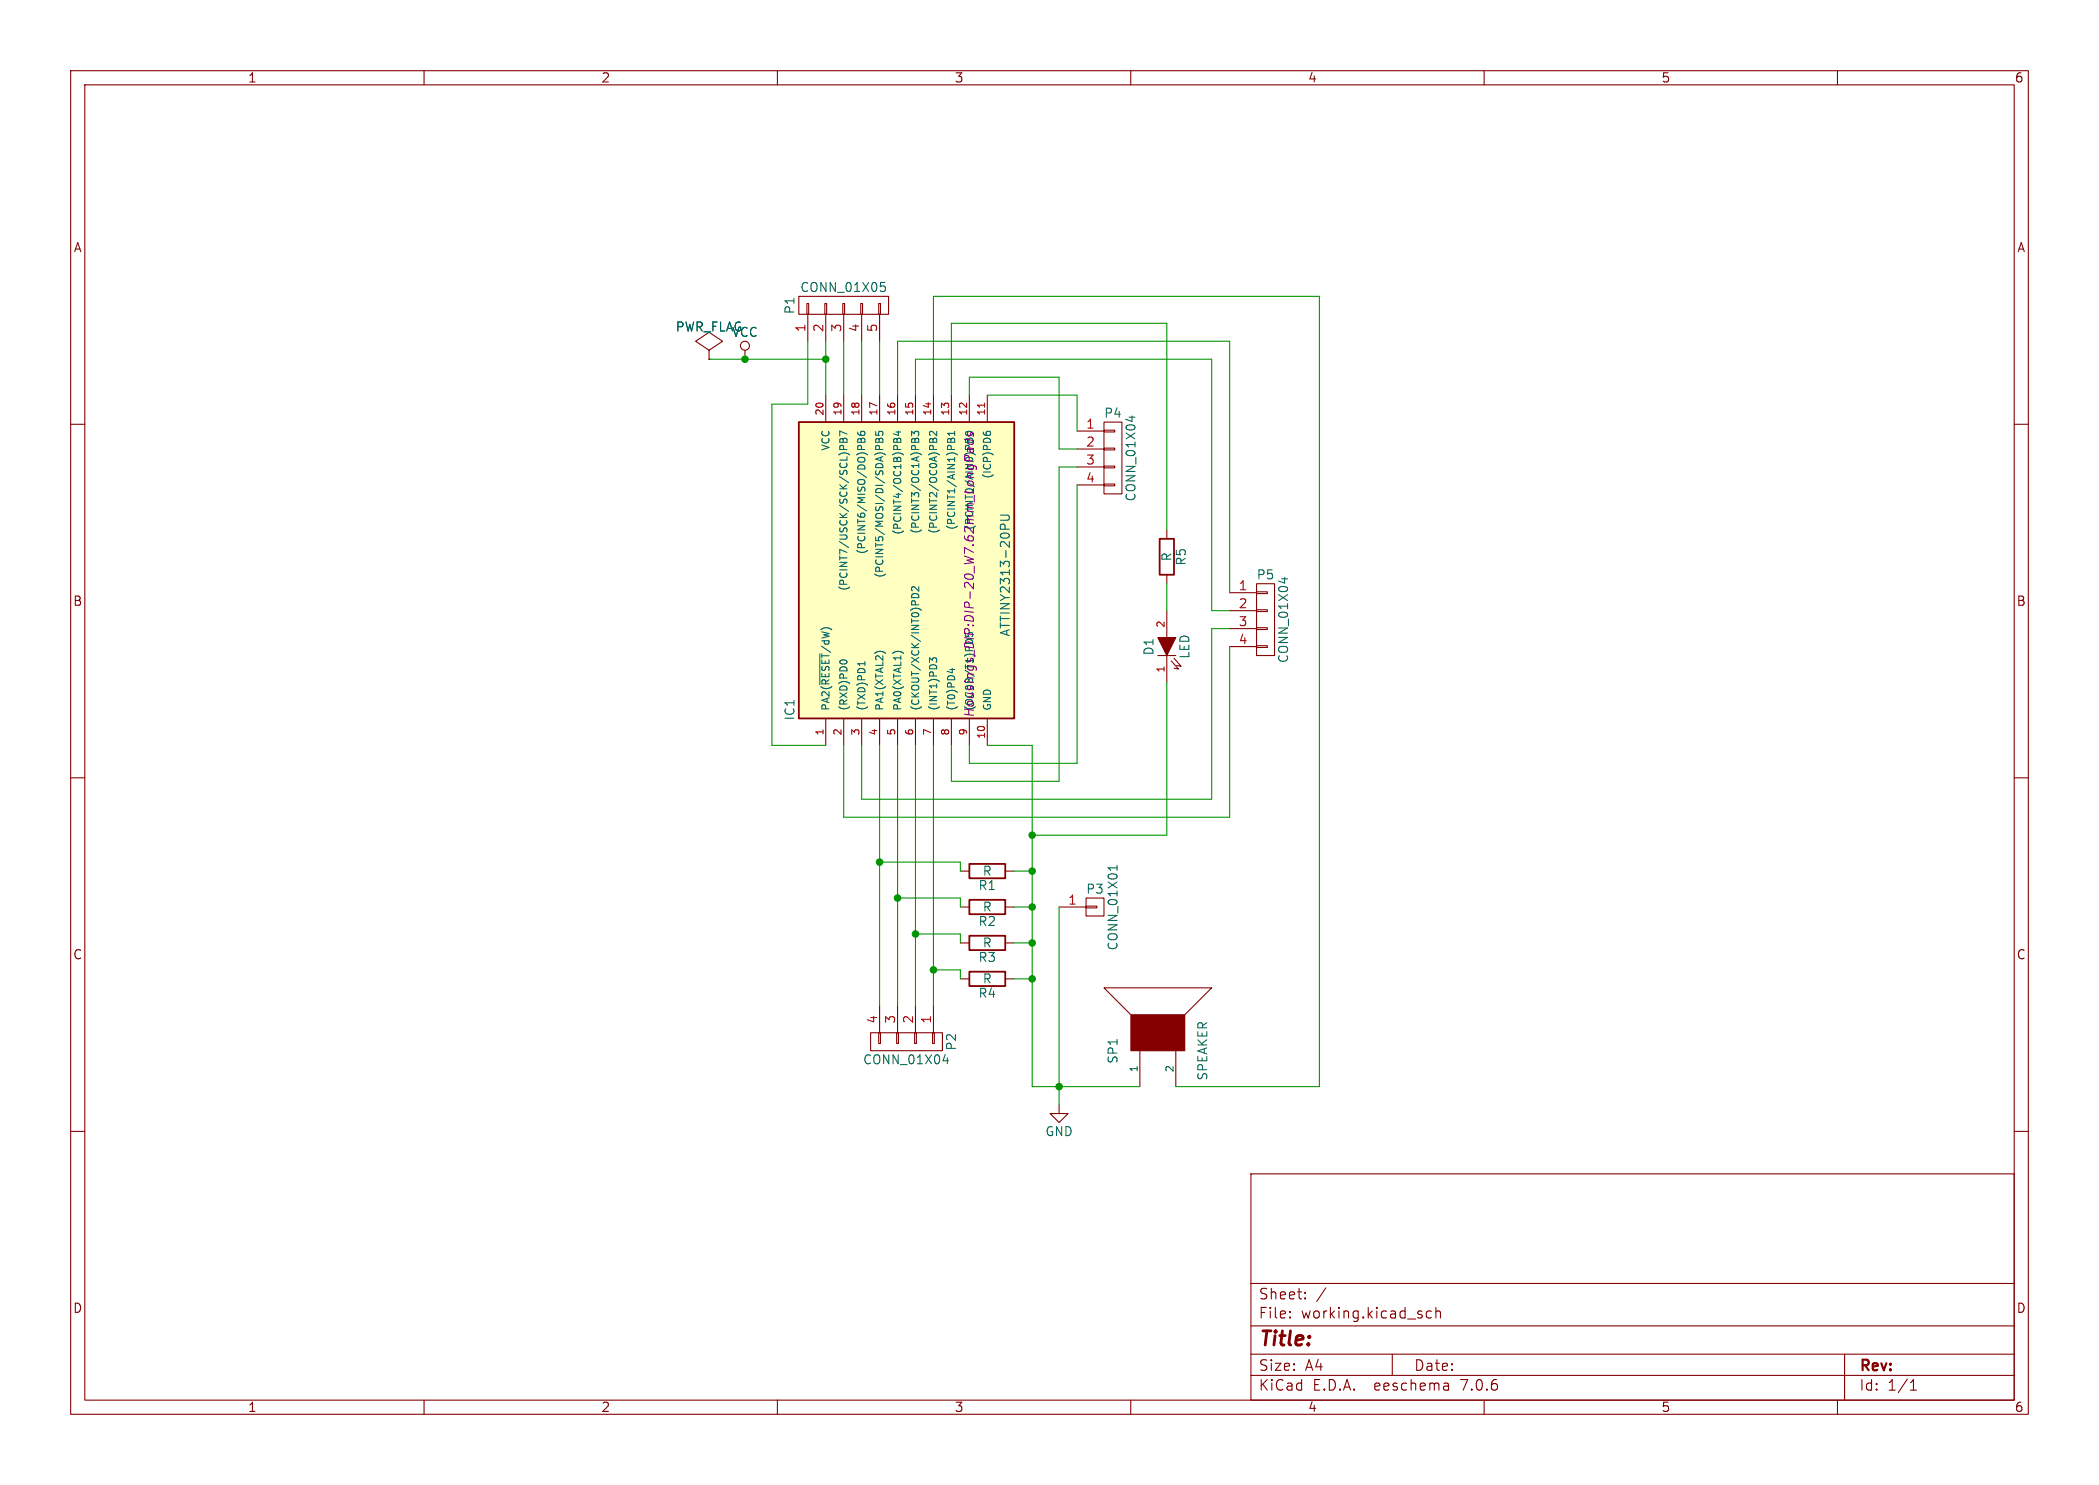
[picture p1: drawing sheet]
(kicad_sch (version 20230121) (generator eeschema)

 (paper "A4")

 (lib_symbols
  (symbol "delay_switch-rescue:ATTINY2313-20PU" (pin_names (offset 1.016)) (in_bom yes) (on_board yes)
   (property "Reference" "IC" (at -19.05 16.51 0) (effects (font (size 1.27 1.27))))
   (property "Value" "ATTINY2313-20PU" (at 0 -13.97 0) (effects (font (size 1.27 1.27))))
   (property "Footprint" "DIP20" (at 5.08 -8.89 0) (effects (font (size 1.27 1.27) italic)))
   (property "Datasheet" "" (at 5.08 -8.89 0) (effects (font (size 1.27 1.27))))
   (symbol "ATTINY2313-20PU_0_1"
    (rectangle (start 21.59 -15.24) (end -20.32 15.24) (stroke (width 0.254) (type solid)) (fill (type background))))
   (symbol "ATTINY2313-20PU_1_1"
    (pin input line (at -24.13 11.43 0) (length 3.81) (name "PA2(~{RESET}/dW)" (effects (font (size 1.016 1.016)))) (number "1" (effects (font (size 1.016 1.016)))))
    (pin power_out line (at -24.13 -11.43 0) (length 3.81) (name "GND" (effects (font (size 1.016 1.016)))) (number "10" (effects (font (size 1.016 1.016)))))
    (pin bidirectional line (at 25.4 -11.43 180) (length 3.81) (name "(ICP)PD6" (effects (font (size 1.016 1.016)))) (number "11" (effects (font (size 1.016 1.016)))))
    (pin bidirectional line (at 25.4 -8.89 180) (length 3.81) (name "(PCINT0/AIN0)PB0" (effects (font (size 1.016 1.016)))) (number "12" (effects (font (size 1.016 1.016)))))
    (pin bidirectional line (at 25.4 -6.35 180) (length 3.81) (name "(PCINT1/AIN1)PB1" (effects (font (size 1.016 1.016)))) (number "13" (effects (font (size 1.016 1.016)))))
    (pin bidirectional line (at 25.4 -3.81 180) (length 3.81) (name "(PCINT2/OC0A)PB2" (effects (font (size 1.016 1.016)))) (number "14" (effects (font (size 1.016 1.016)))))
    (pin bidirectional line (at 25.4 -1.27 180) (length 3.81) (name "(PCINT3/OC1A)PB3" (effects (font (size 1.016 1.016)))) (number "15" (effects (font (size 1.016 1.016)))))
    (pin bidirectional line (at 25.4 1.27 180) (length 3.81) (name "(PCINT4/OC1B)PB4" (effects (font (size 1.016 1.016)))) (number "16" (effects (font (size 1.016 1.016)))))
    (pin bidirectional line (at 25.4 3.81 180) (length 3.81) (name "(PCINT5/MOSI/DI/SDA)PB5" (effects (font (size 1.016 1.016)))) (number "17" (effects (font (size 1.016 1.016)))))
    (pin bidirectional line (at 25.4 6.35 180) (length 3.81) (name "(PCINT6/MISO/DO)PB6" (effects (font (size 1.016 1.016)))) (number "18" (effects (font (size 1.016 1.016)))))
    (pin bidirectional line (at 25.4 8.89 180) (length 3.81) (name "(PCINT7/USCK/SCK/SCL)PB7" (effects (font (size 1.016 1.016)))) (number "19" (effects (font (size 1.016 1.016)))))
    (pin bidirectional line (at -24.13 8.89 0) (length 3.81) (name "(RXD)PD0" (effects (font (size 1.016 1.016)))) (number "2" (effects (font (size 1.016 1.016)))))
    (pin power_in line (at 25.4 11.43 180) (length 3.81) (name "VCC" (effects (font (size 1.016 1.016)))) (number "20" (effects (font (size 1.016 1.016)))))
    (pin bidirectional line (at -24.13 6.35 0) (length 3.81) (name "(TXD)PD1" (effects (font (size 1.016 1.016)))) (number "3" (effects (font (size 1.016 1.016)))))
    (pin input line (at -24.13 3.81 0) (length 3.81) (name "PA1(XTAL2)" (effects (font (size 1.016 1.016)))) (number "4" (effects (font (size 1.016 1.016)))))
    (pin input line (at -24.13 1.27 0) (length 3.81) (name "PA0(XTAL1)" (effects (font (size 1.016 1.016)))) (number "5" (effects (font (size 1.016 1.016)))))
    (pin bidirectional line (at -24.13 -1.27 0) (length 3.81) (name "(CKOUT/XCK/INT0)PD2" (effects (font (size 1.016 1.016)))) (number "6" (effects (font (size 1.016 1.016)))))
    (pin bidirectional line (at -24.13 -3.81 0) (length 3.81) (name "(INT1)PD3" (effects (font (size 1.016 1.016)))) (number "7" (effects (font (size 1.016 1.016)))))
    (pin bidirectional line (at -24.13 -6.35 0) (length 3.81) (name "(T0)PD4" (effects (font (size 1.016 1.016)))) (number "8" (effects (font (size 1.016 1.016)))))
    (pin bidirectional line (at -24.13 -8.89 0) (length 3.81) (name "(OC0B/T1)PD5" (effects (font (size 1.016 1.016)))) (number "9" (effects (font (size 1.016 1.016)))))))
  (symbol "delay_switch-rescue:CONN_01X01" (pin_names (offset 1.016) hide) (in_bom yes) (on_board yes)
   (property "Reference" "P" (at 0 2.54 0) (effects (font (size 1.27 1.27))))
   (property "Value" "CONN_01X01" (at 2.54 0 90) (effects (font (size 1.27 1.27))))
   (property "Footprint" "" (at 0 0 0) (effects (font (size 1.27 1.27))))
   (property "Datasheet" "" (at 0 0 0) (effects (font (size 1.27 1.27))))
   (symbol "CONN_01X01_0_1"
    (rectangle (start -1.27 0.127) (end 0.254 -0.127) (stroke (width 0) (type solid)) (fill (type none)))
    (rectangle (start -1.27 1.27) (end 1.27 -1.27) (stroke (width 0) (type solid)) (fill (type none))))
   (symbol "CONN_01X01_1_1"
    (pin passive line (at -5.08 0 0) (length 3.81) (name "P1" (effects (font (size 1.27 1.27)))) (number "1" (effects (font (size 1.27 1.27)))))))
  (symbol "delay_switch-rescue:CONN_01X04" (pin_names (offset 1.016) hide) (in_bom yes) (on_board yes)
   (property "Reference" "P" (at 0 6.35 0) (effects (font (size 1.27 1.27))))
   (property "Value" "CONN_01X04" (at 2.54 0 90) (effects (font (size 1.27 1.27))))
   (property "Footprint" "" (at 0 0 0) (effects (font (size 1.27 1.27))))
   (property "Datasheet" "" (at 0 0 0) (effects (font (size 1.27 1.27))))
   (symbol "CONN_01X04_0_1"
    (rectangle (start -1.27 -3.683) (end 0.254 -3.937) (stroke (width 0) (type solid)) (fill (type none)))
    (rectangle (start -1.27 -1.143) (end 0.254 -1.397) (stroke (width 0) (type solid)) (fill (type none)))
    (rectangle (start -1.27 1.397) (end 0.254 1.143) (stroke (width 0) (type solid)) (fill (type none)))
    (rectangle (start -1.27 3.937) (end 0.254 3.683) (stroke (width 0) (type solid)) (fill (type none)))
    (rectangle (start -1.27 5.08) (end 1.27 -5.08) (stroke (width 0) (type solid)) (fill (type none))))
   (symbol "CONN_01X04_1_1"
    (pin passive line (at -5.08 3.81 0) (length 3.81) (name "P1" (effects (font (size 1.27 1.27)))) (number "1" (effects (font (size 1.27 1.27)))))
    (pin passive line (at -5.08 1.27 0) (length 3.81) (name "P2" (effects (font (size 1.27 1.27)))) (number "2" (effects (font (size 1.27 1.27)))))
    (pin passive line (at -5.08 -1.27 0) (length 3.81) (name "P3" (effects (font (size 1.27 1.27)))) (number "3" (effects (font (size 1.27 1.27)))))
    (pin passive line (at -5.08 -3.81 0) (length 3.81) (name "P4" (effects (font (size 1.27 1.27)))) (number "4" (effects (font (size 1.27 1.27)))))))
  (symbol "delay_switch-rescue:CONN_01X05" (pin_names (offset 1.016) hide) (in_bom yes) (on_board yes)
   (property "Reference" "P" (at 0 7.62 0) (effects (font (size 1.27 1.27))))
   (property "Value" "CONN_01X05" (at 2.54 0 90) (effects (font (size 1.27 1.27))))
   (property "Footprint" "" (at 0 0 0) (effects (font (size 1.27 1.27))))
   (property "Datasheet" "" (at 0 0 0) (effects (font (size 1.27 1.27))))
   (symbol "CONN_01X05_0_1"
    (rectangle (start -1.27 -4.953) (end 0.254 -5.207) (stroke (width 0) (type solid)) (fill (type none)))
    (rectangle (start -1.27 -2.413) (end 0.254 -2.667) (stroke (width 0) (type solid)) (fill (type none)))
    (rectangle (start -1.27 0.127) (end 0.254 -0.127) (stroke (width 0) (type solid)) (fill (type none)))
    (rectangle (start -1.27 2.667) (end 0.254 2.413) (stroke (width 0) (type solid)) (fill (type none)))
    (rectangle (start -1.27 5.207) (end 0.254 4.953) (stroke (width 0) (type solid)) (fill (type none)))
    (rectangle (start -1.27 6.35) (end 1.27 -6.35) (stroke (width 0) (type solid)) (fill (type none))))
   (symbol "CONN_01X05_1_1"
    (pin passive line (at -5.08 5.08 0) (length 3.81) (name "P1" (effects (font (size 1.27 1.27)))) (number "1" (effects (font (size 1.27 1.27)))))
    (pin passive line (at -5.08 2.54 0) (length 3.81) (name "P2" (effects (font (size 1.27 1.27)))) (number "2" (effects (font (size 1.27 1.27)))))
    (pin passive line (at -5.08 0 0) (length 3.81) (name "P3" (effects (font (size 1.27 1.27)))) (number "3" (effects (font (size 1.27 1.27)))))
    (pin passive line (at -5.08 -2.54 0) (length 3.81) (name "P4" (effects (font (size 1.27 1.27)))) (number "4" (effects (font (size 1.27 1.27)))))
    (pin passive line (at -5.08 -5.08 0) (length 3.81) (name "P5" (effects (font (size 1.27 1.27)))) (number "5" (effects (font (size 1.27 1.27)))))))
  (symbol "delay_switch-rescue:GND" (power) (pin_names (offset 0)) (in_bom yes) (on_board yes)
   (property "Reference" "#PWR" (at 0 -6.35 0) (effects (font (size 1.27 1.27)) hide))
   (property "Value" "GND" (at 0 -3.81 0) (effects (font (size 1.27 1.27))))
   (property "Footprint" "" (at 0 0 0) (effects (font (size 1.27 1.27))))
   (property "Datasheet" "" (at 0 0 0) (effects (font (size 1.27 1.27))))
   (symbol "GND_0_1"
    (polyline (pts (xy 0 0) (xy 0 -1.27) (xy 1.27 -1.27) (xy 0 -2.54) (xy -1.27 -1.27) (xy 0 -1.27)) (stroke (width 0) (type solid)) (fill (type none))))
   (symbol "GND_1_1"
    (pin power_in line (at 0 0 270) (length 0) hide (name "GND" (effects (font (size 1.27 1.27)))) (number "1" (effects (font (size 1.27 1.27)))))))
  (symbol "delay_switch-rescue:LED" (pin_names (offset 1.016) hide) (in_bom yes) (on_board yes)
   (property "Reference" "D" (at 0 2.54 0) (effects (font (size 1.27 1.27))))
   (property "Value" "LED" (at 0 -2.54 0) (effects (font (size 1.27 1.27))))
   (property "Footprint" "" (at 0 0 0) (effects (font (size 1.27 1.27))))
   (property "Datasheet" "" (at 0 0 0) (effects (font (size 1.27 1.27))))
   (symbol "LED_0_1"
    (polyline (pts (xy -1.27 1.27) (xy -1.27 -1.27)) (stroke (width 0) (type solid)) (fill (type none)))
    (polyline (pts (xy -2.032 -0.635) (xy -3.175 -1.651) (xy -3.048 -1.016)) (stroke (width 0) (type solid)) (fill (type none)))
    (polyline (pts (xy -1.651 -1.016) (xy -2.794 -2.032) (xy -2.667 -1.397)) (stroke (width 0) (type solid)) (fill (type none)))
    (polyline (pts (xy 1.27 1.27) (xy -1.27 0) (xy 1.27 -1.27)) (stroke (width 0) (type solid)) (fill (type outline))))
   (symbol "LED_1_1"
    (pin passive line (at -5.08 0 0) (length 3.81) (name "K" (effects (font (size 1.016 1.016)))) (number "1" (effects (font (size 1.016 1.016)))))
    (pin passive line (at 5.08 0 180) (length 3.81) (name "A" (effects (font (size 1.016 1.016)))) (number "2" (effects (font (size 1.016 1.016)))))))
  (symbol "delay_switch-rescue:PWR_FLAG" (power) (pin_numbers hide) (pin_names (offset 0) hide) (in_bom yes) (on_board yes)
   (property "Reference" "#FLG" (at 0 2.413 0) (effects (font (size 1.27 1.27)) hide))
   (property "Value" "PWR_FLAG" (at 0 4.572 0) (effects (font (size 1.27 1.27))))
   (property "Footprint" "" (at 0 0 0) (effects (font (size 1.27 1.27))))
   (property "Datasheet" "" (at 0 0 0) (effects (font (size 1.27 1.27))))
   (symbol "PWR_FLAG_0_0"
    (pin power_out line (at 0 0 90) (length 0) (name "pwr" (effects (font (size 1.27 1.27)))) (number "1" (effects (font (size 1.27 1.27))))))
   (symbol "PWR_FLAG_0_1"
    (polyline (pts (xy 0 0) (xy 0 1.27) (xy -1.905 2.54) (xy 0 3.81) (xy 1.905 2.54) (xy 0 1.27)) (stroke (width 0) (type solid)) (fill (type none)))))
  (symbol "delay_switch-rescue:R" (pin_numbers hide) (pin_names (offset 0)) (in_bom yes) (on_board yes)
   (property "Reference" "R" (at 2.032 0 90) (effects (font (size 1.27 1.27))))
   (property "Value" "R" (at 0 0 90) (effects (font (size 1.27 1.27))))
   (property "Footprint" "" (at -1.778 0 90) (effects (font (size 1.27 1.27))))
   (property "Datasheet" "" (at 0 0 0) (effects (font (size 1.27 1.27))))
   (symbol "R_0_1"
    (rectangle (start -1.016 -2.54) (end 1.016 2.54) (stroke (width 0.254) (type solid)) (fill (type none))))
   (symbol "R_1_1"
    (pin passive line (at 0 3.81 270) (length 1.27) (name "~" (effects (font (size 1.27 1.27)))) (number "1" (effects (font (size 1.27 1.27)))))
    (pin passive line (at 0 -3.81 90) (length 1.27) (name "~" (effects (font (size 1.27 1.27)))) (number "2" (effects (font (size 1.27 1.27)))))))
  (symbol "delay_switch-rescue:SPEAKER" (pin_numbers hide) (pin_names (offset 0)) (in_bom yes) (on_board yes)
   (property "Reference" "SP" (at -2.54 6.35 0) (effects (font (size 1.27 1.27))))
   (property "Value" "SPEAKER" (at -2.54 -6.35 0) (effects (font (size 1.27 1.27))))
   (property "Footprint" "" (at 0 0 0) (effects (font (size 1.27 1.27))))
   (property "Datasheet" "" (at 0 0 0) (effects (font (size 1.27 1.27))))
   (symbol "SPEAKER_0_0"
    (polyline (pts (xy 2.54 3.81) (xy 6.35 7.62) (xy 6.35 -7.62) (xy 2.54 -3.81)) (stroke (width 0) (type solid)) (fill (type none)))
    (polyline (pts (xy -2.54 3.81) (xy 2.54 3.81) (xy 2.54 -3.81) (xy -2.54 -3.81) (xy -2.54 3.81)) (stroke (width 0) (type solid)) (fill (type outline))))
   (symbol "SPEAKER_1_1"
    (pin input line (at -7.62 2.54 0) (length 5.08) (name "1" (effects (font (size 1.016 1.016)))) (number "1" (effects (font (size 1.016 1.016)))))
    (pin input line (at -7.62 -2.54 0) (length 5.08) (name "2" (effects (font (size 1.016 1.016)))) (number "2" (effects (font (size 1.016 1.016)))))))
  (symbol "delay_switch-rescue:VCC" (power) (pin_names (offset 0)) (in_bom yes) (on_board yes)
   (property "Reference" "#PWR" (at 0 -3.81 0) (effects (font (size 1.27 1.27)) hide))
   (property "Value" "VCC" (at 0 3.81 0) (effects (font (size 1.27 1.27))))
   (property "Footprint" "" (at 0 0 0) (effects (font (size 1.27 1.27))))
   (property "Datasheet" "" (at 0 0 0) (effects (font (size 1.27 1.27))))
   (symbol "VCC_0_1"
    (polyline (pts (xy 0 0) (xy 0 1.27)) (stroke (width 0) (type solid)) (fill (type none)))
    (circle (center 0 1.905) (radius 0.635) (stroke (width 0) (type solid)) (fill (type none))))
   (symbol "VCC_1_1"
    (pin power_in line (at 0 0 90) (length 0) hide (name "VCC" (effects (font (size 1.27 1.27)))) (number "1" (effects (font (size 1.27 1.27))))))))

 (junction (at 116.84 50.8) (diameter 0) (color 0 0 0 0))
 (junction (at 146.05 128.27) (diameter 0) (color 0 0 0 0))
 (junction (at 146.05 138.43) (diameter 0) (color 0 0 0 0))
 (junction (at 124.46 121.92) (diameter 0) (color 0 0 0 0))
 (junction (at 127 127) (diameter 0) (color 0 0 0 0))
 (junction (at 146.05 123.19) (diameter 0) (color 0 0 0 0))
 (junction (at 146.05 118.11) (diameter 0) (color 0 0 0 0))
 (junction (at 129.54 132.08) (diameter 0) (color 0 0 0 0))
 (junction (at 149.86 153.67) (diameter 0) (color 0 0 0 0))
 (junction (at 146.05 133.35) (diameter 0) (color 0 0 0 0))
 (junction (at 105.41 50.8) (diameter 0) (color 0 0 0 0))
 (junction (at 132.08 137.16) (diameter 0) (color 0 0 0 0))

 (wire (pts (xy 143.51 133.35) (xy 146.05 133.35)) (stroke (width 0) (type default)))
 (wire (pts (xy 152.4 107.95) (xy 152.4 68.58)) (stroke (width 0) (type default)))
 (wire (pts (xy 149.86 63.5) (xy 152.4 63.5)) (stroke (width 0) (type default)))
 (wire (pts (xy 186.69 41.91) (xy 186.69 153.67)) (stroke (width 0) (type default)))
 (wire (pts (xy 121.92 113.03) (xy 171.45 113.03)) (stroke (width 0) (type default)))
 (wire (pts (xy 173.99 115.57) (xy 173.99 91.44)) (stroke (width 0) (type default)))
 (wire (pts (xy 100.33 50.8) (xy 105.41 50.8)) (stroke (width 0) (type default)))
 (wire (pts (xy 124.46 105.41) (xy 124.46 121.92)) (stroke (width 0) (type default)))
 (wire (pts (xy 116.84 50.8) (xy 116.84 48.26)) (stroke (width 0) (type default)))
 (wire (pts (xy 173.99 48.26) (xy 173.99 83.82)) (stroke (width 0) (type default)))
 (wire (pts (xy 135.89 127) (xy 135.89 128.27)) (stroke (width 0) (type default)))
 (wire (pts (xy 105.41 50.8) (xy 116.84 50.8)) (stroke (width 0) (type default)))
 (wire (pts (xy 134.62 55.88) (xy 134.62 45.72)) (stroke (width 0) (type default)))
 (wire (pts (xy 135.89 121.92) (xy 124.46 121.92)) (stroke (width 0) (type default)))
 (wire (pts (xy 171.45 88.9) (xy 173.99 88.9)) (stroke (width 0) (type default)))
 (wire (pts (xy 132.08 137.16) (xy 135.89 137.16)) (stroke (width 0) (type default)))
 (wire (pts (xy 152.4 55.88) (xy 152.4 60.96)) (stroke (width 0) (type default)))
 (wire (pts (xy 124.46 55.88) (xy 124.46 48.26)) (stroke (width 0) (type default)))
 (wire (pts (xy 149.86 153.67) (xy 161.29 153.67)) (stroke (width 0) (type default)))
 (wire (pts (xy 149.86 153.67) (xy 149.86 156.21)) (stroke (width 0) (type default)))
 (wire (pts (xy 121.92 55.88) (xy 121.92 48.26)) (stroke (width 0) (type default)))
 (wire (pts (xy 137.16 55.88) (xy 137.16 53.34)) (stroke (width 0) (type default)))
 (wire (pts (xy 165.1 82.55) (xy 165.1 86.36)) (stroke (width 0) (type default)))
 (wire (pts (xy 119.38 115.57) (xy 173.99 115.57)) (stroke (width 0) (type default)))
 (wire (pts (xy 109.22 57.15) (xy 114.3 57.15)) (stroke (width 0) (type default)))
 (wire (pts (xy 149.86 128.27) (xy 149.86 153.67)) (stroke (width 0) (type default)))
 (wire (pts (xy 171.45 50.8) (xy 171.45 86.36)) (stroke (width 0) (type default)))
 (wire (pts (xy 119.38 105.41) (xy 119.38 115.57)) (stroke (width 0) (type default)))
 (wire (pts (xy 129.54 55.88) (xy 129.54 50.8)) (stroke (width 0) (type default)))
 (wire (pts (xy 171.45 113.03) (xy 171.45 88.9)) (stroke (width 0) (type default)))
 (wire (pts (xy 134.62 105.41) (xy 134.62 110.49)) (stroke (width 0) (type default)))
 (wire (pts (xy 135.89 121.92) (xy 135.89 123.19)) (stroke (width 0) (type default)))
 (wire (pts (xy 127 105.41) (xy 127 127)) (stroke (width 0) (type default)))
 (wire (pts (xy 137.16 105.41) (xy 137.16 107.95)) (stroke (width 0) (type default)))
 (wire (pts (xy 149.86 66.04) (xy 152.4 66.04)) (stroke (width 0) (type default)))
 (wire (pts (xy 146.05 105.41) (xy 139.7 105.41)) (stroke (width 0) (type default)))
 (wire (pts (xy 146.05 128.27) (xy 146.05 133.35)) (stroke (width 0) (type default)))
 (wire (pts (xy 135.89 137.16) (xy 135.89 138.43)) (stroke (width 0) (type default)))
 (wire (pts (xy 165.1 118.11) (xy 146.05 118.11)) (stroke (width 0) (type default)))
 (wire (pts (xy 134.62 45.72) (xy 165.1 45.72)) (stroke (width 0) (type default)))
 (wire (pts (xy 146.05 138.43) (xy 146.05 153.67)) (stroke (width 0) (type default)))
 (wire (pts (xy 129.54 50.8) (xy 171.45 50.8)) (stroke (width 0) (type default)))
 (wire (pts (xy 127 127) (xy 127 142.24)) (stroke (width 0) (type default)))
 (wire (pts (xy 119.38 55.88) (xy 119.38 48.26)) (stroke (width 0) (type default)))
 (wire (pts (xy 127 55.88) (xy 127 48.26)) (stroke (width 0) (type default)))
 (wire (pts (xy 116.84 105.41) (xy 109.22 105.41)) (stroke (width 0) (type default)))
 (wire (pts (xy 146.05 118.11) (xy 146.05 123.19)) (stroke (width 0) (type default)))
 (wire (pts (xy 132.08 137.16) (xy 132.08 142.24)) (stroke (width 0) (type default)))
 (wire (pts (xy 139.7 55.88) (xy 152.4 55.88)) (stroke (width 0) (type default)))
 (wire (pts (xy 109.22 105.41) (xy 109.22 57.15)) (stroke (width 0) (type default)))
 (wire (pts (xy 114.3 57.15) (xy 114.3 48.26)) (stroke (width 0) (type default)))
 (wire (pts (xy 129.54 105.41) (xy 129.54 132.08)) (stroke (width 0) (type default)))
 (wire (pts (xy 146.05 123.19) (xy 146.05 128.27)) (stroke (width 0) (type default)))
 (wire (pts (xy 132.08 41.91) (xy 186.69 41.91)) (stroke (width 0) (type default)))
 (wire (pts (xy 127 48.26) (xy 173.99 48.26)) (stroke (width 0) (type default)))
 (wire (pts (xy 143.51 128.27) (xy 146.05 128.27)) (stroke (width 0) (type default)))
 (wire (pts (xy 165.1 96.52) (xy 165.1 118.11)) (stroke (width 0) (type default)))
 (wire (pts (xy 186.69 153.67) (xy 166.37 153.67)) (stroke (width 0) (type default)))
 (wire (pts (xy 149.86 110.49) (xy 149.86 66.04)) (stroke (width 0) (type default)))
 (wire (pts (xy 121.92 105.41) (xy 121.92 113.03)) (stroke (width 0) (type default)))
 (wire (pts (xy 134.62 110.49) (xy 149.86 110.49)) (stroke (width 0) (type default)))
 (wire (pts (xy 135.89 132.08) (xy 129.54 132.08)) (stroke (width 0) (type default)))
 (wire (pts (xy 143.51 138.43) (xy 146.05 138.43)) (stroke (width 0) (type default)))
 (wire (pts (xy 146.05 105.41) (xy 146.05 118.11)) (stroke (width 0) (type default)))
 (wire (pts (xy 137.16 107.95) (xy 152.4 107.95)) (stroke (width 0) (type default)))
 (wire (pts (xy 129.54 132.08) (xy 129.54 142.24)) (stroke (width 0) (type default)))
 (wire (pts (xy 132.08 55.88) (xy 132.08 41.91)) (stroke (width 0) (type default)))
 (wire (pts (xy 135.89 132.08) (xy 135.89 133.35)) (stroke (width 0) (type default)))
 (wire (pts (xy 146.05 133.35) (xy 146.05 138.43)) (stroke (width 0) (type default)))
 (wire (pts (xy 132.08 105.41) (xy 132.08 137.16)) (stroke (width 0) (type default)))
 (wire (pts (xy 135.89 127) (xy 127 127)) (stroke (width 0) (type default)))
 (wire (pts (xy 165.1 45.72) (xy 165.1 74.93)) (stroke (width 0) (type default)))
 (wire (pts (xy 137.16 53.34) (xy 149.86 53.34)) (stroke (width 0) (type default)))
 (wire (pts (xy 143.51 123.19) (xy 146.05 123.19)) (stroke (width 0) (type default)))
 (wire (pts (xy 116.84 55.88) (xy 116.84 50.8)) (stroke (width 0) (type default)))
 (wire (pts (xy 124.46 121.92) (xy 124.46 142.24)) (stroke (width 0) (type default)))
 (wire (pts (xy 149.86 53.34) (xy 149.86 63.5)) (stroke (width 0) (type default)))
 (wire (pts (xy 171.45 86.36) (xy 173.99 86.36)) (stroke (width 0) (type default)))
 (wire (pts (xy 146.05 153.67) (xy 149.86 153.67)) (stroke (width 0) (type default)))

 (symbol (lib_id "delay_switch-rescue:ATTINY2313-20PU") (at 128.27 81.28 90) (unit 1) (in_bom yes) (on_board yes) (dnp no)
  (property "Reference" "IC1" (at 111.76 100.33 0) (effects (font (size 1.27 1.27))))
  (property "Value" "ATTINY2313-20PU" (at 142.24 81.28 0) (effects (font (size 1.27 1.27))))
  (property "Footprint" "Housings_DIP:DIP-20_W7.62mm_LongPads" (at 137.16 81.28 0) (effects (font (size 1.27 1.27) italic)))
  (property "Datasheet" "" (at 137.16 76.2 0) (effects (font (size 1.27 1.27)))) (pin "1") (pin "10") (pin "11") (pin "12") (pin "13") (pin "14") (pin "15") (pin "16") (pin "17") (pin "18") (pin "19") (pin "2") (pin "20") (pin "3") (pin "4") (pin "5") (pin "6") (pin "7") (pin "8") (pin "9"))

 (symbol (lib_id "delay_switch-rescue:CONN_01X04") (at 128.27 147.32 270) (unit 1) (in_bom yes) (on_board yes) (dnp no)
  (property "Reference" "P2" (at 134.62 147.32 0) (effects (font (size 1.27 1.27))))
  (property "Value" "CONN_01X04" (at 128.27 149.86 90) (effects (font (size 1.27 1.27))))
  (property "Footprint" "Pin_Headers:Pin_Header_Straight_1x04" (at 128.27 147.32 0) (effects (font (size 1.27 1.27)) hide))
  (property "Datasheet" "" (at 128.27 147.32 0) (effects (font (size 1.27 1.27)))) (pin "1") (pin "2") (pin "3") (pin "4"))

 (symbol (lib_id "delay_switch-rescue:R") (at 139.7 138.43 270) (unit 1) (in_bom yes) (on_board yes) (dnp no)
  (property "Reference" "R4" (at 139.7 140.462 90) (effects (font (size 1.27 1.27))))
  (property "Value" "R" (at 139.7 138.43 90) (effects (font (size 1.27 1.27))))
  (property "Footprint" "Resistors_SMD:R_1206" (at 139.7 136.652 90) (effects (font (size 1.27 1.27)) hide))
  (property "Datasheet" "" (at 139.7 138.43 0) (effects (font (size 1.27 1.27)))) (pin "1") (pin "2"))

 (symbol (lib_id "delay_switch-rescue:R") (at 139.7 133.35 270) (unit 1) (in_bom yes) (on_board yes) (dnp no)
  (property "Reference" "R3" (at 139.7 135.382 90) (effects (font (size 1.27 1.27))))
  (property "Value" "R" (at 139.7 133.35 90) (effects (font (size 1.27 1.27))))
  (property "Footprint" "Resistors_SMD:R_1206" (at 139.7 131.572 90) (effects (font (size 1.27 1.27)) hide))
  (property "Datasheet" "" (at 139.7 133.35 0) (effects (font (size 1.27 1.27)))) (pin "1") (pin "2"))

 (symbol (lib_id "delay_switch-rescue:R") (at 139.7 128.27 270) (unit 1) (in_bom yes) (on_board yes) (dnp no)
  (property "Reference" "R2" (at 139.7 130.302 90) (effects (font (size 1.27 1.27))))
  (property "Value" "R" (at 139.7 128.27 90) (effects (font (size 1.27 1.27))))
  (property "Footprint" "Resistors_SMD:R_1206" (at 139.7 126.492 90) (effects (font (size 1.27 1.27)) hide))
  (property "Datasheet" "" (at 139.7 128.27 0) (effects (font (size 1.27 1.27)))) (pin "1") (pin "2"))

 (symbol (lib_id "delay_switch-rescue:R") (at 139.7 123.19 270) (unit 1) (in_bom yes) (on_board yes) (dnp no)
  (property "Reference" "R1" (at 139.7 125.222 90) (effects (font (size 1.27 1.27))))
  (property "Value" "R" (at 139.7 123.19 90) (effects (font (size 1.27 1.27))))
  (property "Footprint" "Resistors_SMD:R_1206" (at 139.7 121.412 90) (effects (font (size 1.27 1.27)) hide))
  (property "Datasheet" "" (at 139.7 123.19 0) (effects (font (size 1.27 1.27)))) (pin "1") (pin "2"))

 (symbol (lib_id "delay_switch-rescue:CONN_01X04") (at 157.48 64.77 0) (unit 1) (in_bom yes) (on_board yes) (dnp no)
  (property "Reference" "P4" (at 157.48 58.42 0) (effects (font (size 1.27 1.27))))
  (property "Value" "CONN_01X04" (at 160.02 64.77 90) (effects (font (size 1.27 1.27))))
  (property "Footprint" "Pin_Headers:Pin_Header_Straight_1x04" (at 157.48 64.77 0) (effects (font (size 1.27 1.27)) hide))
  (property "Datasheet" "" (at 157.48 64.77 0) (effects (font (size 1.27 1.27)))) (pin "1") (pin "2") (pin "3") (pin "4"))

 (symbol (lib_id "delay_switch-rescue:CONN_01X04") (at 179.07 87.63 0) (unit 1) (in_bom yes) (on_board yes) (dnp no)
  (property "Reference" "P5" (at 179.07 81.28 0) (effects (font (size 1.27 1.27))))
  (property "Value" "CONN_01X04" (at 181.61 87.63 90) (effects (font (size 1.27 1.27))))
  (property "Footprint" "Pin_Headers:Pin_Header_Straight_1x04" (at 179.07 87.63 0) (effects (font (size 1.27 1.27)) hide))
  (property "Datasheet" "" (at 179.07 87.63 0) (effects (font (size 1.27 1.27)))) (pin "1") (pin "2") (pin "3") (pin "4"))

 (symbol (lib_id "delay_switch-rescue:SPEAKER") (at 163.83 146.05 90) (unit 1) (in_bom yes) (on_board yes) (dnp no)
  (property "Reference" "SP1" (at 157.48 148.59 0) (effects (font (size 1.27 1.27))))
  (property "Value" "SPEAKER" (at 170.18 148.59 0) (effects (font (size 1.27 1.27))))
  (property "Footprint" "Wire_Connections_Bridges:WireConnection_0.80mmDrill" (at 163.83 146.05 0) (effects (font (size 1.27 1.27)) hide))
  (property "Datasheet" "" (at 163.83 146.05 0) (effects (font (size 1.27 1.27)))) (pin "1") (pin "2"))

 (symbol (lib_id "delay_switch-rescue:R") (at 165.1 78.74 0) (unit 1) (in_bom yes) (on_board yes) (dnp no)
  (property "Reference" "R5" (at 167.132 78.74 90) (effects (font (size 1.27 1.27))))
  (property "Value" "R" (at 165.1 78.74 90) (effects (font (size 1.27 1.27))))
  (property "Footprint" "Resistors_SMD:R_1206" (at 163.322 78.74 90) (effects (font (size 1.27 1.27)) hide))
  (property "Datasheet" "" (at 165.1 78.74 0) (effects (font (size 1.27 1.27)))) (pin "1") (pin "2"))

 (symbol (lib_id "delay_switch-rescue:LED") (at 165.1 91.44 90) (unit 1) (in_bom yes) (on_board yes) (dnp no)
  (property "Reference" "D1" (at 162.56 91.44 0) (effects (font (size 1.27 1.27))))
  (property "Value" "LED" (at 167.64 91.44 0) (effects (font (size 1.27 1.27))))
  (property "Footprint" "LEDs:LED-3MM" (at 165.1 91.44 0) (effects (font (size 1.27 1.27)) hide))
  (property "Datasheet" "" (at 165.1 91.44 0) (effects (font (size 1.27 1.27)))) (pin "1") (pin "2"))

 (symbol (lib_id "delay_switch-rescue:CONN_01X05") (at 119.38 43.18 90) (unit 1) (in_bom yes) (on_board yes) (dnp no)
  (property "Reference" "P1" (at 111.76 43.18 0) (effects (font (size 1.27 1.27))))
  (property "Value" "CONN_01X05" (at 119.38 40.64 90) (effects (font (size 1.27 1.27))))
  (property "Footprint" "Pin_Headers:Pin_Header_Straight_1x05" (at 119.38 43.18 0) (effects (font (size 1.27 1.27)) hide))
  (property "Datasheet" "" (at 119.38 43.18 0) (effects (font (size 1.27 1.27)))) (pin "1") (pin "2") (pin "3") (pin "4") (pin "5"))

 (symbol (lib_id "delay_switch-rescue:CONN_01X01") (at 154.94 128.27 0) (unit 1) (in_bom yes) (on_board yes) (dnp no)
  (property "Reference" "P3" (at 154.94 125.73 0) (effects (font (size 1.27 1.27))))
  (property "Value" "CONN_01X01" (at 157.48 128.27 90) (effects (font (size 1.27 1.27))))
  (property "Footprint" "Pin_Headers:Pin_Header_Angled_1x01" (at 154.94 128.27 0) (effects (font (size 1.27 1.27)) hide))
  (property "Datasheet" "" (at 154.94 128.27 0) (effects (font (size 1.27 1.27)))) (pin "1"))

 (symbol (lib_id "delay_switch-rescue:GND") (at 149.86 156.21 0) (unit 1) (in_bom yes) (on_board yes) (dnp no)
  (property "Reference" "#PWR?" (at 149.86 162.56 0) (effects (font (size 1.27 1.27)) hide))
  (property "Value" "GND" (at 149.86 160.02 0) (effects (font (size 1.27 1.27))))
  (property "Footprint" "" (at 149.86 156.21 0) (effects (font (size 1.27 1.27))))
  (property "Datasheet" "" (at 149.86 156.21 0) (effects (font (size 1.27 1.27)))) (pin "1"))

 (symbol (lib_id "delay_switch-rescue:VCC") (at 105.41 50.8 0) (unit 1) (in_bom yes) (on_board yes) (dnp no)
  (property "Reference" "#PWR?" (at 105.41 54.61 0) (effects (font (size 1.27 1.27)) hide))
  (property "Value" "VCC" (at 105.41 46.99 0) (effects (font (size 1.27 1.27))))
  (property "Footprint" "" (at 105.41 50.8 0) (effects (font (size 1.27 1.27))))
  (property "Datasheet" "" (at 105.41 50.8 0) (effects (font (size 1.27 1.27)))) (pin "1"))

 (symbol (lib_id "delay_switch-rescue:PWR_FLAG") (at 100.33 50.8 0) (unit 1) (in_bom yes) (on_board yes) (dnp no)
  (property "Reference" "#FLG?" (at 100.33 48.387 0) (effects (font (size 1.27 1.27)) hide))
  (property "Value" "PWR_FLAG" (at 100.33 46.228 0) (effects (font (size 1.27 1.27))))
  (property "Footprint" "" (at 100.33 50.8 0) (effects (font (size 1.27 1.27))))
  (property "Datasheet" "" (at 100.33 50.8 0) (effects (font (size 1.27 1.27)))) (pin "1"))

 (sheet_instances (path "" (page "1"))))
